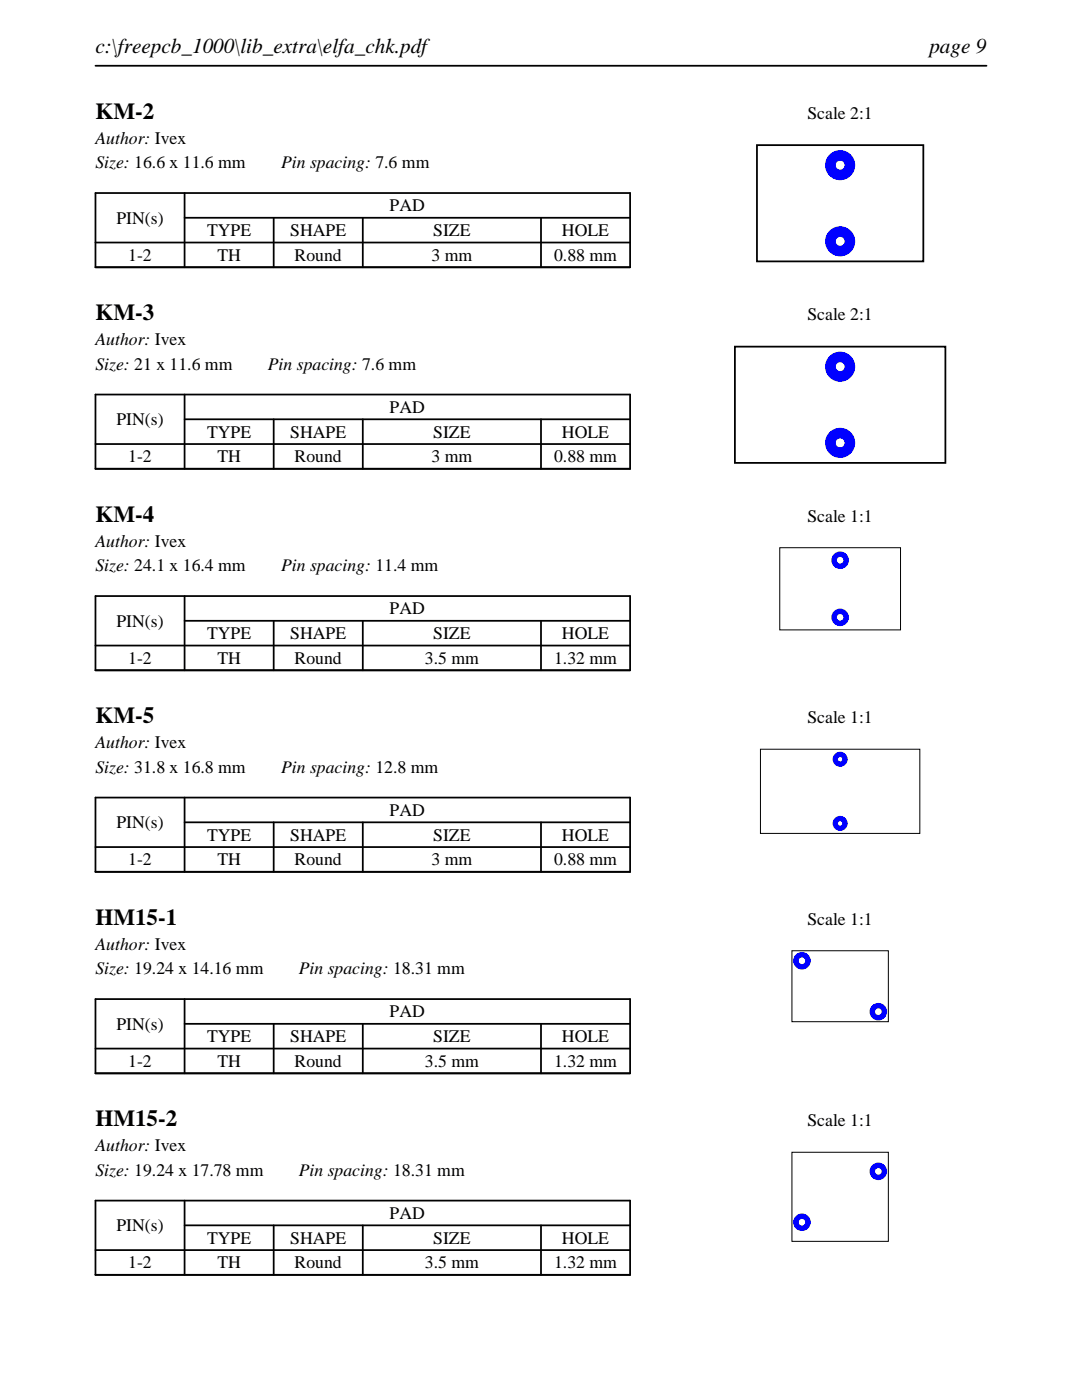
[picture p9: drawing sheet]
<svg xmlns="http://www.w3.org/2000/svg" width="216mm" height="279mm" viewBox="0 0 216 279" stroke-linecap="round" stroke-linejoin="round" font-family="sans-serif">
<path d="M19 13.1h177.8M19 38.5h106.7v14.8h-106.7zM36.8 38.5v14.8M19 48.4h106.7M36.8 43.5h88.9M54.6 43.5v9.8M72.4 43.5v9.8M107.9 43.5v9.8" fill="none" stroke="#000" stroke-width=".35"/>
<path d="M151 29h33.2v23.2h-33.2z" fill="none" stroke="#000" stroke-width=".36"/>
<g fill="#00f">
<path d="M164.6 48.2a3 3 0 0 0 6 0 3 3 0 0 0-6 0zM166.8 48.2a.89 .89 0 0 1 1.7 0 .89 .89 0 0 1-1.7 0z"/>
<path d="M164.6 33a3 3 0 0 0 6 0 3 3 0 0 0-6 0zM166.8 33a.89 .89 0 0 1 1.7 0 .89 .89 0 0 1-1.7 0z"/>
</g>
<path d="M19 78.7h106.7v14.9h-106.7zM36.8 78.7v14.9M19 88.6h106.7M36.8 83.7h88.9M54.6 83.7v9.9M72.4 83.7v9.9M107.9 83.7v9.9" fill="none" stroke="#000" stroke-width=".35"/>
<path d="M146.6 69.2h42v23.2h-42z" fill="none" stroke="#000" stroke-width=".36"/>
<g fill="#00f">
<path d="M164.6 88.4a3 3 0 0 0 6 0 3 3 0 0 0-6 0zM166.8 88.4a.89 .89 0 0 1 1.7 0 .89 .89 0 0 1-1.7 0z"/>
<path d="M164.6 73.2a3 3 0 0 0 6 0 3 3 0 0 0-6 0zM166.8 73.2a.89 .89 0 0 1 1.7 0 .89 .89 0 0 1-1.7 0z"/>
</g>
<path d="M19 119h106.7v14.8h-106.7zM36.8 119v14.8M19 128.8h106.7M36.8 123.9h88.9M54.6 123.9v9.9M72.4 123.9v9.9M107.9 123.9v9.9" fill="none" stroke="#000" stroke-width=".35"/>
<path d="M155.6 109.3h24.1v16.4h-24.1z" fill="none" stroke="#000" stroke-width=".2"/>
<g fill="#00f">
<path d="M165.9 123.2a1.75 1.75 0 0 0 3.5 0 1.75 1.75 0 0 0-3.5 0zM167 123.2a.66 .66 0 0 1 1.3 0 .66 .66 0 0 1-1.3 0z"/>
<path d="M165.9 111.8a1.75 1.75 0 0 0 3.5 0 1.75 1.75 0 0 0-3.5 0zM167 111.8a.66 .66 0 0 1 1.3 0 .66 .66 0 0 1-1.3 0z"/>
</g>
<path d="M19 159.2h106.7v14.8h-106.7zM36.8 159.2v14.8M19 169.1h106.7M36.8 164.1h88.9M54.6 164.1v9.9M72.4 164.1v9.9M107.9 164.1v9.9" fill="none" stroke="#000" stroke-width=".35"/>
<path d="M151.7 149.5h31.8v16.8h-31.8z" fill="none" stroke="#000" stroke-width=".2"/>
<g fill="#00f">
<path d="M166.1 164.3a1.5 1.5 0 0 0 3 0 1.5 1.5 0 0 0-3 0zM167.2 164.3a.45 .45 0 0 1 .9 0 .45 .45 0 0 1-.9 0z"/>
<path d="M166.1 151.5a1.5 1.5 0 0 0 3 0 1.5 1.5 0 0 0-3 0zM167.2 151.5a.45 .45 0 0 1 .9 0 .45 .45 0 0 1-.9 0z"/>
</g>
<path d="M19 199.4h106.7v14.8h-106.7zM36.8 199.4v14.8M19 209.3h106.7M36.8 204.3h88.9M54.6 204.3v9.9M72.4 204.3v9.9M107.9 204.3v9.9" fill="none" stroke="#000" stroke-width=".35"/>
<path d="M158 189.7h19.3v14.2h-19.3z" fill="none" stroke="#000" stroke-width=".2"/>
<g fill="#00f">
<path d="M158.3 191.7a1.75 1.75 0 0 0 3.5 0 1.75 1.75 0 0 0-3.5 0zM159.4 191.7a.66 .66 0 0 1 1.3 0 .66 .66 0 0 1-1.3 0z"/>
<path d="M173.5 201.9a1.75 1.75 0 0 0 3.5 0 1.75 1.75 0 0 0-3.5 0zM174.6 201.9a.66 .66 0 0 1 1.3 0 .66 .66 0 0 1-1.3 0z"/>
</g>
<path d="M19 239.6h106.7v14.8h-106.7zM36.8 239.6v14.8M19 249.5h106.7M36.8 244.5h88.9M54.6 244.5v9.9M72.4 244.5v9.9M107.9 244.5v9.9" fill="none" stroke="#000" stroke-width=".35"/>
<path d="M158 230h19.3v17.7h-19.3z" fill="none" stroke="#000" stroke-width=".2"/>
<g fill="#00f">
<path d="M158.3 243.9a1.75 1.75 0 0 0 3.5 0 1.75 1.75 0 0 0-3.5 0zM159.4 243.9a.66 .66 0 0 1 1.3 0 .66 .66 0 0 1-1.3 0z"/>
<path d="M173.5 233.8a1.75 1.75 0 0 0 3.5 0 1.75 1.75 0 0 0-3.5 0zM174.6 233.8a.66 .66 0 0 1 1.3 0 .66 .66 0 0 1-1.3 0z"/>
</g>
<g font-size="4.6">
<text x="19" y="23.7">KM-2</text>
<text x="19" y="63.9">KM-3</text>
<text x="19" y="104.1">KM-4</text>
<text x="19" y="144.4">KM-5</text>
<text x="19" y="184.6">HM15-1</text>
<text x="19" y="224.8">HM15-2</text>
</g>
<g font-size="4.2">
<text x="19" y="10.6">c:\freepcb_1000\lib_extra\elfa_chk.pdf</text>
<text x="185.4" y="10.6">page 9</text>
</g>
<g font-size="3.5">
<text x="161.1" y="23.7">Scale 2:1</text>
<text x="19" y="28.6">Author: Ivex</text>
<text x="19" y="33.6">Size: 16.6 x 11.6 mm</text>
<text x="56.1" y="33.6">Pin spacing: 7.6 mm</text>
<text x="23.2" y="44.6">PIN(s)</text>
<text x="41.3" y="47.1">TYPE</text>
<text x="57.9" y="47.1">SHAPE</text>
<text x="77.8" y="42.2">PAD</text>
<text x="86.4" y="47.1">SIZE</text>
<text x="112.1" y="47.1">HOLE</text>
<text x="25.6" y="52.1">1-2</text>
<text x="43.4" y="52.1">TH</text>
<text x="58.8" y="52.1">Round</text>
<text x="86.1" y="52.1">3 mm</text>
<text x="110.6" y="52.1">0.88 mm</text>
<text x="161.1" y="63.9">Scale 2:1</text>
<text x="19" y="68.9">Author: Ivex</text>
<text x="19" y="73.8">Size: 21 x 11.6 mm</text>
<text x="53.4" y="73.8">Pin spacing: 7.6 mm</text>
<text x="77.8" y="82.4">PAD</text>
<text x="23.2" y="84.8">PIN(s)</text>
<text x="41.3" y="87.3">TYPE</text>
<text x="57.9" y="87.3">SHAPE</text>
<text x="86.4" y="87.3">SIZE</text>
<text x="112.1" y="87.3">HOLE</text>
<text x="25.6" y="92.3">1-2</text>
<text x="43.4" y="92.3">TH</text>
<text x="58.8" y="92.3">Round</text>
<text x="86.1" y="92.3">3 mm</text>
<text x="110.6" y="92.3">0.88 mm</text>
<text x="161.1" y="104.1">Scale 1:1</text>
<text x="19" y="109.1">Author: Ivex</text>
<text x="19" y="114">Size: 24.1 x 16.4 mm</text>
<text x="56.1" y="114">Pin spacing: 11.4 mm</text>
<text x="23.2" y="125.1">PIN(s)</text>
<text x="77.8" y="122.6">PAD</text>
<text x="41.3" y="127.6">TYPE</text>
<text x="57.9" y="127.6">SHAPE</text>
<text x="86.4" y="127.6">SIZE</text>
<text x="112.1" y="127.6">HOLE</text>
<text x="25.6" y="132.5">1-2</text>
<text x="43.4" y="132.5">TH</text>
<text x="58.8" y="132.5">Round</text>
<text x="84.8" y="132.5">3.5 mm</text>
<text x="110.6" y="132.5">1.32 mm</text>
<text x="19" y="149.3">Author: Ivex</text>
<text x="161.1" y="144.4">Scale 1:1</text>
<text x="19" y="154.2">Size: 31.8 x 16.8 mm</text>
<text x="56.1" y="154.2">Pin spacing: 12.8 mm</text>
<text x="23.2" y="165.3">PIN(s)</text>
<text x="41.3" y="167.8">TYPE</text>
<text x="57.9" y="167.8">SHAPE</text>
<text x="77.8" y="162.8">PAD</text>
<text x="86.4" y="167.8">SIZE</text>
<text x="112.1" y="167.8">HOLE</text>
<text x="25.6" y="172.7">1-2</text>
<text x="43.4" y="172.7">TH</text>
<text x="58.8" y="172.7">Round</text>
<text x="86.1" y="172.7">3 mm</text>
<text x="110.6" y="172.7">0.88 mm</text>
<text x="161.1" y="184.6">Scale 1:1</text>
<text x="19" y="189.5">Author: Ivex</text>
<text x="19" y="194.5">Size: 19.24 x 14.16 mm</text>
<text x="59.6" y="194.5">Pin spacing: 18.31 mm</text>
<text x="77.8" y="203.1">PAD</text>
<text x="23.2" y="205.5">PIN(s)</text>
<text x="41.3" y="208">TYPE</text>
<text x="57.9" y="208">SHAPE</text>
<text x="86.4" y="208">SIZE</text>
<text x="112.1" y="208">HOLE</text>
<text x="25.6" y="212.9">1-2</text>
<text x="43.4" y="212.9">TH</text>
<text x="58.8" y="212.9">Round</text>
<text x="84.8" y="212.9">3.5 mm</text>
<text x="110.6" y="212.9">1.32 mm</text>
<text x="161.1" y="224.8">Scale 1:1</text>
<text x="19" y="229.7">Author: Ivex</text>
<text x="19" y="234.7">Size: 19.24 x 17.78 mm</text>
<text x="59.6" y="234.7">Pin spacing: 18.31 mm</text>
<text x="23.2" y="245.7">PIN(s)</text>
<text x="77.8" y="243.3">PAD</text>
<text x="41.3" y="248.2">TYPE</text>
<text x="57.9" y="248.2">SHAPE</text>
<text x="86.4" y="248.2">SIZE</text>
<text x="112.1" y="248.2">HOLE</text>
<text x="25.6" y="253.2">1-2</text>
<text x="43.4" y="253.2">TH</text>
<text x="58.8" y="253.2">Round</text>
<text x="84.8" y="253.2">3.5 mm</text>
<text x="110.6" y="253.2">1.32 mm</text>
</g>
</svg>
